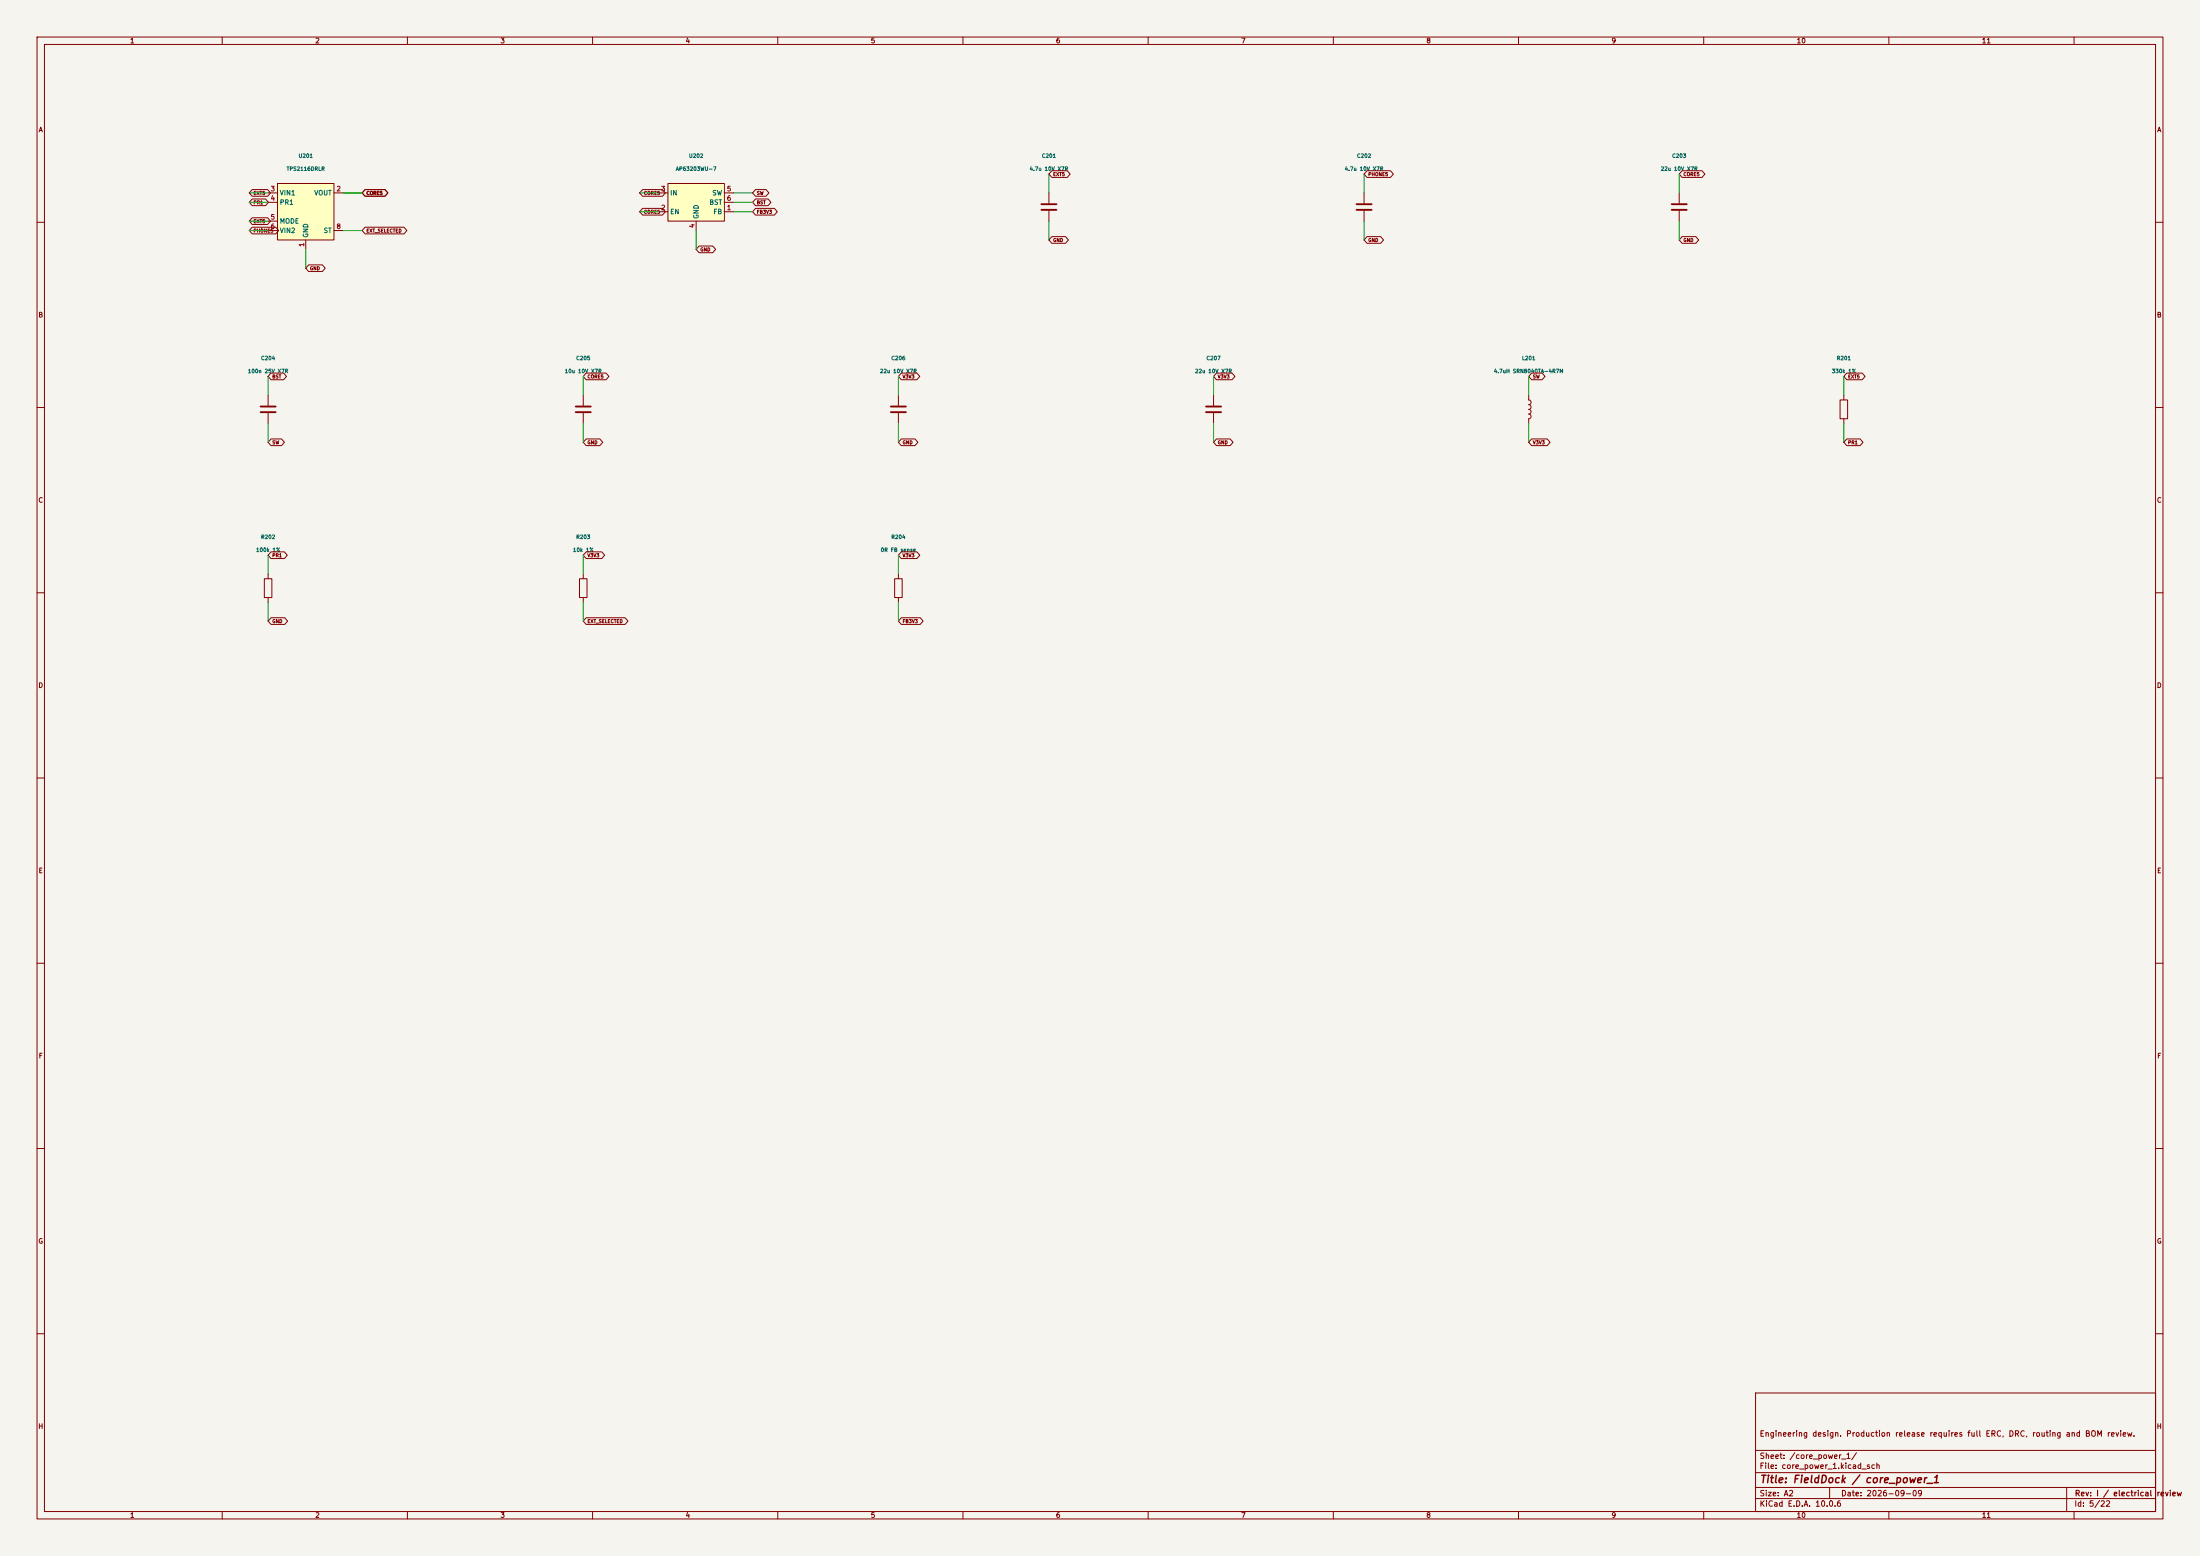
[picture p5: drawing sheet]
(kicad_sch
(version 20250114)
(generator "eeschema")
(paper "A2")
(title_block (title "FieldDock / core_power_1") (date "2026-09-09") (rev "I / electrical review") (comment 1 "Engineering design. Production release requires full ERC, DRC, routing and BOM review."))
(lib_symbols (symbol "Power_Management:TPS2116DRL" (exclude_from_sim no) (in_bom yes) (on_board yes) (property "Reference" "U" (at -7.874 9.144 0) (effects (font (size 1.27 1.27)) (justify left))) (property "Value" "TPS2116DRL" (at 0.508 -8.89 0) (effects (font (size 1.27 1.27)) (justify left))) (property "Footprint" "Package_TO_SOT_SMD:SOT-583-8" (at 0 -22.352 0) (hide yes) (effects (font (size 1.27 1.27)))) (property "Datasheet" "https://www.ti.com/lit/ds/symlink/tps2116.pdf" (at 0 1.27 0) (hide yes) (effects (font (size 1.27 1.27)))) (property "Description" "2 Channnels Power Mux with Manual and Priority Switchover, 1.6-5.5V Input Voltage, 2.5A Output Current, Ron 40 mOhm, SOT-583-8" (at 0 -1.016 0) (hide yes) (effects (font (size 1.27 1.27)))) (property "ki_keywords" "Texas-Instruments power-mux switchover" (at 0 0 0) (hide yes) (effects (font (size 1.27 1.27)))) (property "ki_fp_filters" "SOT?5?3*" (at 0 0 0) (hide yes) (effects (font (size 1.27 1.27)))) (symbol "TPS2116DRL_0_1" (rectangle (start -7.62 7.62) (end 7.62 -7.62) (stroke (width 0.254) (type default)) (fill (type background)))) (symbol "TPS2116DRL_1_0" (pin power_out line (at 10.16 5.08 180) (length 2.54) (hide yes) (name "VOUT" (effects (font (size 1.27 1.27)))) (number "7" (effects (font (size 1.27 1.27)))))) (symbol "TPS2116DRL_1_1" (pin power_in line (at 0 -10.16 90) (length 2.54) (name "GND" (effects (font (size 1.27 1.27)))) (number "1" (effects (font (size 1.27 1.27))))) (pin power_out line (at 10.16 5.08 180) (length 2.54) (name "VOUT" (effects (font (size 1.27 1.27)))) (number "2" (effects (font (size 1.27 1.27))))) (pin power_in line (at -10.16 5.08 0) (length 2.54) (name "VIN1" (effects (font (size 1.27 1.27)))) (number "3" (effects (font (size 1.27 1.27))))) (pin input line (at -10.16 2.54 0) (length 2.54) (name "PR1" (effects (font (size 1.27 1.27)))) (number "4" (effects (font (size 1.27 1.27))))) (pin input line (at -10.16 -2.54 0) (length 2.54) (name "MODE" (effects (font (size 1.27 1.27)))) (number "5" (effects (font (size 1.27 1.27))))) (pin power_in line (at -10.16 -5.08 0) (length 2.54) (name "VIN2" (effects (font (size 1.27 1.27)))) (number "6" (effects (font (size 1.27 1.27))))) (pin open_collector line (at 10.16 -5.08 180) (length 2.54) (name "ST" (effects (font (size 1.27 1.27)))) (number "8" (effects (font (size 1.27 1.27)))))) (embedded_fonts no)) (symbol "Regulator_Switching:AP63203WU" (exclude_from_sim no) (in_bom yes) (on_board yes) (symbol "AP63203WU_0_1" (rectangle (start -7.62 5.08) (end 7.62 -5.08) (stroke (width 0.254) (type default)) (fill (type background)))) (symbol "AP63203WU_1_1" (pin input line (at 10.16 -2.54 180) (length 2.54) (name "FB" (effects (font (size 1.27 1.27)))) (number "1" (effects (font (size 1.27 1.27))))) (pin input line (at -10.16 -2.54 0) (length 2.54) (name "EN" (effects (font (size 1.27 1.27)))) (number "2" (effects (font (size 1.27 1.27))))) (pin power_in line (at -10.16 2.54 0) (length 2.54) (name "IN" (effects (font (size 1.27 1.27)))) (number "3" (effects (font (size 1.27 1.27))))) (pin power_in line (at 0 -7.62 90) (length 2.54) (name "GND" (effects (font (size 1.27 1.27)))) (number "4" (effects (font (size 1.27 1.27))))) (pin output line (at 10.16 2.54 180) (length 2.54) (name "SW" (effects (font (size 1.27 1.27)))) (number "5" (effects (font (size 1.27 1.27))))) (pin passive line (at 10.16 0 180) (length 2.54) (name "BST" (effects (font (size 1.27 1.27)))) (number "6" (effects (font (size 1.27 1.27)))))) (embedded_fonts no) (property "Reference" "U" (at -7.62 6.35 0) (effects (font (size 1.27 1.27)))) (property "Value" "AP63203WU" (at 2.54 6.35 0) (effects (font (size 1.27 1.27)))) (property "Footprint" "Package_TO_SOT_SMD:TSOT-23-6" (at 0 -22.86 0) (hide yes) (effects (font (size 1.27 1.27)))) (property "Datasheet" "https://www.diodes.com/assets/Datasheets/AP63200-AP63201-AP63203-AP63205.pdf" (at 0 0 0) (hide yes) (effects (font (size 1.27 1.27)))) (property "Description" "2A, 1.1MHz Buck DC/DC Converter, fixed 3.3V output voltage, TSOT-23-6" (at 0 0 0) (hide yes) (effects (font (size 1.27 1.27)))) (property "ki_keywords" "2A Buck DC/DC" (at 0 0 0) (hide yes) (effects (font (size 1.27 1.27)))) (property "ki_fp_filters" "TSOT?23*" (at 0 0 0) (hide yes) (effects (font (size 1.27 1.27))))) (symbol "Device:C" (pin_numbers (hide yes)) (pin_names (offset 0.254)) (exclude_from_sim no) (in_bom yes) (on_board yes) (property "Reference" "C" (at 0.635 2.54 0) (effects (font (size 1.27 1.27)) (justify left))) (property "Value" "C" (at 0.635 -2.54 0) (effects (font (size 1.27 1.27)) (justify left))) (property "Footprint" "" (at 0.9652 -3.81 0) (hide yes) (effects (font (size 1.27 1.27)))) (property "Datasheet" "" (at 0 0 0) (hide yes) (effects (font (size 1.27 1.27)))) (property "Description" "Unpolarized capacitor" (at 0 0 0) (hide yes) (effects (font (size 1.27 1.27)))) (property "ki_keywords" "cap capacitor" (at 0 0 0) (hide yes) (effects (font (size 1.27 1.27)))) (property "ki_fp_filters" "C_*" (at 0 0 0) (hide yes) (effects (font (size 1.27 1.27)))) (symbol "C_0_1" (polyline (pts (xy -2.032 0.762) (xy 2.032 0.762)) (stroke (width 0.508) (type default)) (fill (type none))) (polyline (pts (xy -2.032 -0.762) (xy 2.032 -0.762)) (stroke (width 0.508) (type default)) (fill (type none)))) (symbol "C_1_1" (pin passive line (at 0 3.81 270) (length 2.794) (name "" (effects (font (size 1.27 1.27)))) (number "1" (effects (font (size 1.27 1.27))))) (pin passive line (at 0 -3.81 90) (length 2.794) (name "" (effects (font (size 1.27 1.27)))) (number "2" (effects (font (size 1.27 1.27)))))) (embedded_fonts no)) (symbol "Device:L" (pin_numbers (hide yes)) (pin_names (offset 1.016) (hide yes)) (exclude_from_sim no) (in_bom yes) (on_board yes) (property "Reference" "L" (at -1.27 0 90) (effects (font (size 1.27 1.27)))) (property "Value" "L" (at 1.905 0 90) (effects (font (size 1.27 1.27)))) (property "Footprint" "" (at 0 0 0) (hide yes) (effects (font (size 1.27 1.27)))) (property "Datasheet" "" (at 0 0 0) (hide yes) (effects (font (size 1.27 1.27)))) (property "Description" "Inductor" (at 0 0 0) (hide yes) (effects (font (size 1.27 1.27)))) (property "ki_keywords" "inductor choke coil reactor magnetic" (at 0 0 0) (hide yes) (effects (font (size 1.27 1.27)))) (property "ki_fp_filters" "Choke_* *Coil* Inductor_* L_*" (at 0 0 0) (hide yes) (effects (font (size 1.27 1.27)))) (symbol "L_0_1" (arc (start 0 2.54) (mid 0.6323 1.905) (end 0 1.27) (stroke (width 0) (type default)) (fill (type none))) (arc (start 0 1.27) (mid 0.6323 0.635) (end 0 0) (stroke (width 0) (type default)) (fill (type none))) (arc (start 0 0) (mid 0.6323 -0.635) (end 0 -1.27) (stroke (width 0) (type default)) (fill (type none))) (arc (start 0 -1.27) (mid 0.6323 -1.905) (end 0 -2.54) (stroke (width 0) (type default)) (fill (type none)))) (symbol "L_1_1" (pin passive line (at 0 3.81 270) (length 1.27) (name "1" (effects (font (size 1.27 1.27)))) (number "1" (effects (font (size 1.27 1.27))))) (pin passive line (at 0 -3.81 90) (length 1.27) (name "2" (effects (font (size 1.27 1.27)))) (number "2" (effects (font (size 1.27 1.27)))))) (embedded_fonts no)) (symbol "Device:R" (pin_numbers (hide yes)) (pin_names (offset 0)) (exclude_from_sim no) (in_bom yes) (on_board yes) (property "Reference" "R" (at 2.032 0 90) (effects (font (size 1.27 1.27)))) (property "Value" "R" (at 0 0 90) (effects (font (size 1.27 1.27)))) (property "Footprint" "" (at -1.778 0 90) (hide yes) (effects (font (size 1.27 1.27)))) (property "Datasheet" "" (at 0 0 0) (hide yes) (effects (font (size 1.27 1.27)))) (property "Description" "Resistor" (at 0 0 0) (hide yes) (effects (font (size 1.27 1.27)))) (property "ki_keywords" "R res resistor" (at 0 0 0) (hide yes) (effects (font (size 1.27 1.27)))) (property "ki_fp_filters" "R_*" (at 0 0 0) (hide yes) (effects (font (size 1.27 1.27)))) (symbol "R_0_1" (rectangle (start -1.016 -2.54) (end 1.016 2.54) (stroke (width 0.254) (type default)) (fill (type none)))) (symbol "R_1_1" (pin passive line (at 0 3.81 270) (length 1.27) (name "" (effects (font (size 1.27 1.27)))) (number "1" (effects (font (size 1.27 1.27))))) (pin passive line (at 0 -3.81 90) (length 1.27) (name "" (effects (font (size 1.27 1.27)))) (number "2" (effects (font (size 1.27 1.27)))))) (embedded_fonts no)))
(symbol (lib_id "Power_Management:TPS2116DRL") (at 82.55 57.15 0) (unit 1) (in_bom yes) (on_board yes) (dnp no) (property "Reference" "U201" (at 82.55 42.07 0) (effects (font (size 1.0 1.0)))) (property "Value" "TPS2116DRLR" (at 82.55 45.57 0) (effects (font (size 1.0 1.0)))) (property "Footprint" "Package_TO_SOT_SMD:SOT-583-8" (at 82.55 57.15 0) (effects (font (size 1.0 1.0)) (hide yes))) (pin "7") (pin "1") (pin "2") (pin "3") (pin "4") (pin "5") (pin "6") (pin "8"))
(wire (pts (xy 92.71 52.07) (xy 97.79 52.07)) (stroke (width 0) (type default)))
(global_label "CORE5" (shape bidirectional) (at 97.79 52.07 0) (effects (font (size .9 .9)) (justify left)) (property "Intersheetrefs" "${INTERSHEET_REFS}" (at 97.79 52.07 0) (effects (font (size .9 .9)) (hide yes))))
(wire (pts (xy 82.55 67.31) (xy 82.55 72.39)) (stroke (width 0) (type default)))
(global_label "GND" (shape bidirectional) (at 82.55 72.39 0) (effects (font (size .9 .9)) (justify left)) (property "Intersheetrefs" "${INTERSHEET_REFS}" (at 82.55 72.39 0) (effects (font (size .9 .9)) (hide yes))))
(wire (pts (xy 92.71 52.07) (xy 97.79 52.07)) (stroke (width 0) (type default)))
(global_label "CORE5" (shape bidirectional) (at 97.79 52.07 0) (effects (font (size .9 .9)) (justify left)) (property "Intersheetrefs" "${INTERSHEET_REFS}" (at 97.79 52.07 0) (effects (font (size .9 .9)) (hide yes))))
(wire (pts (xy 72.39 52.07) (xy 67.31 52.07)) (stroke (width 0) (type default)))
(global_label "EXT5" (shape bidirectional) (at 67.31 52.07 180) (effects (font (size .9 .9)) (justify left)) (property "Intersheetrefs" "${INTERSHEET_REFS}" (at 67.31 52.07 180) (effects (font (size .9 .9)) (hide yes))))
(wire (pts (xy 72.39 54.61) (xy 67.31 54.61)) (stroke (width 0) (type default)))
(global_label "PR1" (shape bidirectional) (at 67.31 54.61 180) (effects (font (size .9 .9)) (justify left)) (property "Intersheetrefs" "${INTERSHEET_REFS}" (at 67.31 54.61 180) (effects (font (size .9 .9)) (hide yes))))
(wire (pts (xy 72.39 59.69) (xy 67.31 59.69)) (stroke (width 0) (type default)))
(global_label "EXT5" (shape bidirectional) (at 67.31 59.69 180) (effects (font (size .9 .9)) (justify left)) (property "Intersheetrefs" "${INTERSHEET_REFS}" (at 67.31 59.69 180) (effects (font (size .9 .9)) (hide yes))))
(wire (pts (xy 72.39 62.23) (xy 67.31 62.23)) (stroke (width 0) (type default)))
(global_label "PHONE5" (shape bidirectional) (at 67.31 62.23 180) (effects (font (size .9 .9)) (justify left)) (property "Intersheetrefs" "${INTERSHEET_REFS}" (at 67.31 62.23 180) (effects (font (size .9 .9)) (hide yes))))
(wire (pts (xy 92.71 62.23) (xy 97.79 62.23)) (stroke (width 0) (type default)))
(global_label "EXT_SELECTED" (shape bidirectional) (at 97.79 62.23 0) (effects (font (size .9 .9)) (justify left)) (property "Intersheetrefs" "${INTERSHEET_REFS}" (at 97.79 62.23 0) (effects (font (size .9 .9)) (hide yes))))
(symbol (lib_id "Regulator_Switching:AP63203WU") (at 187.96 54.61 0) (unit 1) (in_bom yes) (on_board yes) (dnp no) (property "Reference" "U202" (at 187.96 42.07 0) (effects (font (size 1.0 1.0)))) (property "Value" "AP63203WU-7" (at 187.96 45.57 0) (effects (font (size 1.0 1.0)))) (property "Footprint" "Package_TO_SOT_SMD:TSOT-23-6" (at 187.96 54.61 0) (effects (font (size 1.0 1.0)) (hide yes))) (pin "1") (pin "2") (pin "3") (pin "4") (pin "5") (pin "6"))
(wire (pts (xy 198.12 57.15) (xy 203.2 57.15)) (stroke (width 0) (type default)))
(global_label "FB3V3" (shape bidirectional) (at 203.2 57.15 0) (effects (font (size .9 .9)) (justify left)) (property "Intersheetrefs" "${INTERSHEET_REFS}" (at 203.2 57.15 0) (effects (font (size .9 .9)) (hide yes))))
(wire (pts (xy 177.8 57.15) (xy 172.72 57.15)) (stroke (width 0) (type default)))
(global_label "CORE5" (shape bidirectional) (at 172.72 57.15 180) (effects (font (size .9 .9)) (justify left)) (property "Intersheetrefs" "${INTERSHEET_REFS}" (at 172.72 57.15 180) (effects (font (size .9 .9)) (hide yes))))
(wire (pts (xy 177.8 52.07) (xy 172.72 52.07)) (stroke (width 0) (type default)))
(global_label "CORE5" (shape bidirectional) (at 172.72 52.07 180) (effects (font (size .9 .9)) (justify left)) (property "Intersheetrefs" "${INTERSHEET_REFS}" (at 172.72 52.07 180) (effects (font (size .9 .9)) (hide yes))))
(wire (pts (xy 187.96 62.23) (xy 187.96 67.31)) (stroke (width 0) (type default)))
(global_label "GND" (shape bidirectional) (at 187.96 67.31 0) (effects (font (size .9 .9)) (justify left)) (property "Intersheetrefs" "${INTERSHEET_REFS}" (at 187.96 67.31 0) (effects (font (size .9 .9)) (hide yes))))
(wire (pts (xy 198.12 52.07) (xy 203.2 52.07)) (stroke (width 0) (type default)))
(global_label "SW" (shape bidirectional) (at 203.2 52.07 0) (effects (font (size .9 .9)) (justify left)) (property "Intersheetrefs" "${INTERSHEET_REFS}" (at 203.2 52.07 0) (effects (font (size .9 .9)) (hide yes))))
(wire (pts (xy 198.12 54.61) (xy 203.2 54.61)) (stroke (width 0) (type default)))
(global_label "BST" (shape bidirectional) (at 203.2 54.61 0) (effects (font (size .9 .9)) (justify left)) (property "Intersheetrefs" "${INTERSHEET_REFS}" (at 203.2 54.61 0) (effects (font (size .9 .9)) (hide yes))))
(symbol (lib_id "Device:C") (at 283.21 55.88 0) (unit 1) (in_bom yes) (on_board yes) (dnp no) (property "Reference" "C201" (at 283.21 42.07 0) (effects (font (size 1.0 1.0)))) (property "Value" "4.7u 10V X7R" (at 283.21 45.57 0) (effects (font (size 1.0 1.0)))) (property "Footprint" "Capacitor_SMD:C_0805_2012Metric" (at 283.21 55.88 0) (effects (font (size 1.0 1.0)) (hide yes))) (pin "1") (pin "2"))
(wire (pts (xy 283.21 52.07) (xy 283.21 46.99)) (stroke (width 0) (type default)))
(global_label "EXT5" (shape bidirectional) (at 283.21 46.99 0) (effects (font (size .9 .9)) (justify left)) (property "Intersheetrefs" "${INTERSHEET_REFS}" (at 283.21 46.99 0) (effects (font (size .9 .9)) (hide yes))))
(wire (pts (xy 283.21 59.69) (xy 283.21 64.77)) (stroke (width 0) (type default)))
(global_label "GND" (shape bidirectional) (at 283.21 64.77 0) (effects (font (size .9 .9)) (justify left)) (property "Intersheetrefs" "${INTERSHEET_REFS}" (at 283.21 64.77 0) (effects (font (size .9 .9)) (hide yes))))
(symbol (lib_id "Device:C") (at 368.3 55.88 0) (unit 1) (in_bom yes) (on_board yes) (dnp no) (property "Reference" "C202" (at 368.3 42.07 0) (effects (font (size 1.0 1.0)))) (property "Value" "4.7u 10V X7R" (at 368.3 45.57 0) (effects (font (size 1.0 1.0)))) (property "Footprint" "Capacitor_SMD:C_0805_2012Metric" (at 368.3 55.88 0) (effects (font (size 1.0 1.0)) (hide yes))) (pin "1") (pin "2"))
(wire (pts (xy 368.3 52.07) (xy 368.3 46.99)) (stroke (width 0) (type default)))
(global_label "PHONE5" (shape bidirectional) (at 368.3 46.99 0) (effects (font (size .9 .9)) (justify left)) (property "Intersheetrefs" "${INTERSHEET_REFS}" (at 368.3 46.99 0) (effects (font (size .9 .9)) (hide yes))))
(wire (pts (xy 368.3 59.69) (xy 368.3 64.77)) (stroke (width 0) (type default)))
(global_label "GND" (shape bidirectional) (at 368.3 64.77 0) (effects (font (size .9 .9)) (justify left)) (property "Intersheetrefs" "${INTERSHEET_REFS}" (at 368.3 64.77 0) (effects (font (size .9 .9)) (hide yes))))
(symbol (lib_id "Device:C") (at 453.39 55.88 0) (unit 1) (in_bom yes) (on_board yes) (dnp no) (property "Reference" "C203" (at 453.39 42.07 0) (effects (font (size 1.0 1.0)))) (property "Value" "22u 10V X7R" (at 453.39 45.57 0) (effects (font (size 1.0 1.0)))) (property "Footprint" "Capacitor_SMD:C_1206_3216Metric" (at 453.39 55.88 0) (effects (font (size 1.0 1.0)) (hide yes))) (pin "1") (pin "2"))
(wire (pts (xy 453.39 52.07) (xy 453.39 46.99)) (stroke (width 0) (type default)))
(global_label "CORE5" (shape bidirectional) (at 453.39 46.99 0) (effects (font (size .9 .9)) (justify left)) (property "Intersheetrefs" "${INTERSHEET_REFS}" (at 453.39 46.99 0) (effects (font (size .9 .9)) (hide yes))))
(wire (pts (xy 453.39 59.69) (xy 453.39 64.77)) (stroke (width 0) (type default)))
(global_label "GND" (shape bidirectional) (at 453.39 64.77 0) (effects (font (size .9 .9)) (justify left)) (property "Intersheetrefs" "${INTERSHEET_REFS}" (at 453.39 64.77 0) (effects (font (size .9 .9)) (hide yes))))
(symbol (lib_id "Device:C") (at 72.39 110.49 0) (unit 1) (in_bom yes) (on_board yes) (dnp no) (property "Reference" "C204" (at 72.39 96.67999999999999 0) (effects (font (size 1.0 1.0)))) (property "Value" "100n 25V X7R" (at 72.39 100.17999999999999 0) (effects (font (size 1.0 1.0)))) (property "Footprint" "Capacitor_SMD:C_0402_1005Metric" (at 72.39 110.49 0) (effects (font (size 1.0 1.0)) (hide yes))) (pin "1") (pin "2"))
(wire (pts (xy 72.39 106.68) (xy 72.39 101.6)) (stroke (width 0) (type default)))
(global_label "BST" (shape bidirectional) (at 72.39 101.6 0) (effects (font (size .9 .9)) (justify left)) (property "Intersheetrefs" "${INTERSHEET_REFS}" (at 72.39 101.6 0) (effects (font (size .9 .9)) (hide yes))))
(wire (pts (xy 72.39 114.3) (xy 72.39 119.38)) (stroke (width 0) (type default)))
(global_label "SW" (shape bidirectional) (at 72.39 119.38 0) (effects (font (size .9 .9)) (justify left)) (property "Intersheetrefs" "${INTERSHEET_REFS}" (at 72.39 119.38 0) (effects (font (size .9 .9)) (hide yes))))
(symbol (lib_id "Device:C") (at 157.48 110.49 0) (unit 1) (in_bom yes) (on_board yes) (dnp no) (property "Reference" "C205" (at 157.48 96.67999999999999 0) (effects (font (size 1.0 1.0)))) (property "Value" "10u 10V X7R" (at 157.48 100.17999999999999 0) (effects (font (size 1.0 1.0)))) (property "Footprint" "Capacitor_SMD:C_0805_2012Metric" (at 157.48 110.49 0) (effects (font (size 1.0 1.0)) (hide yes))) (pin "1") (pin "2"))
(wire (pts (xy 157.48 106.68) (xy 157.48 101.6)) (stroke (width 0) (type default)))
(global_label "CORE5" (shape bidirectional) (at 157.48 101.6 0) (effects (font (size .9 .9)) (justify left)) (property "Intersheetrefs" "${INTERSHEET_REFS}" (at 157.48 101.6 0) (effects (font (size .9 .9)) (hide yes))))
(wire (pts (xy 157.48 114.3) (xy 157.48 119.38)) (stroke (width 0) (type default)))
(global_label "GND" (shape bidirectional) (at 157.48 119.38 0) (effects (font (size .9 .9)) (justify left)) (property "Intersheetrefs" "${INTERSHEET_REFS}" (at 157.48 119.38 0) (effects (font (size .9 .9)) (hide yes))))
(symbol (lib_id "Device:C") (at 242.57 110.49 0) (unit 1) (in_bom yes) (on_board yes) (dnp no) (property "Reference" "C206" (at 242.57 96.67999999999999 0) (effects (font (size 1.0 1.0)))) (property "Value" "22u 10V X7R" (at 242.57 100.17999999999999 0) (effects (font (size 1.0 1.0)))) (property "Footprint" "Capacitor_SMD:C_1206_3216Metric" (at 242.57 110.49 0) (effects (font (size 1.0 1.0)) (hide yes))) (pin "1") (pin "2"))
(wire (pts (xy 242.57 106.68) (xy 242.57 101.6)) (stroke (width 0) (type default)))
(global_label "V3V3" (shape bidirectional) (at 242.57 101.6 0) (effects (font (size .9 .9)) (justify left)) (property "Intersheetrefs" "${INTERSHEET_REFS}" (at 242.57 101.6 0) (effects (font (size .9 .9)) (hide yes))))
(wire (pts (xy 242.57 114.3) (xy 242.57 119.38)) (stroke (width 0) (type default)))
(global_label "GND" (shape bidirectional) (at 242.57 119.38 0) (effects (font (size .9 .9)) (justify left)) (property "Intersheetrefs" "${INTERSHEET_REFS}" (at 242.57 119.38 0) (effects (font (size .9 .9)) (hide yes))))
(symbol (lib_id "Device:C") (at 327.66 110.49 0) (unit 1) (in_bom yes) (on_board yes) (dnp no) (property "Reference" "C207" (at 327.66 96.67999999999999 0) (effects (font (size 1.0 1.0)))) (property "Value" "22u 10V X7R" (at 327.66 100.17999999999999 0) (effects (font (size 1.0 1.0)))) (property "Footprint" "Capacitor_SMD:C_1206_3216Metric" (at 327.66 110.49 0) (effects (font (size 1.0 1.0)) (hide yes))) (pin "1") (pin "2"))
(wire (pts (xy 327.66 106.68) (xy 327.66 101.6)) (stroke (width 0) (type default)))
(global_label "V3V3" (shape bidirectional) (at 327.66 101.6 0) (effects (font (size .9 .9)) (justify left)) (property "Intersheetrefs" "${INTERSHEET_REFS}" (at 327.66 101.6 0) (effects (font (size .9 .9)) (hide yes))))
(wire (pts (xy 327.66 114.3) (xy 327.66 119.38)) (stroke (width 0) (type default)))
(global_label "GND" (shape bidirectional) (at 327.66 119.38 0) (effects (font (size .9 .9)) (justify left)) (property "Intersheetrefs" "${INTERSHEET_REFS}" (at 327.66 119.38 0) (effects (font (size .9 .9)) (hide yes))))
(symbol (lib_id "Device:L") (at 412.75 110.49 0) (unit 1) (in_bom yes) (on_board yes) (dnp no) (property "Reference" "L201" (at 412.75 96.67999999999999 0) (effects (font (size 1.0 1.0)))) (property "Value" "4.7uH SRN8040TA-4R7M" (at 412.75 100.17999999999999 0) (effects (font (size 1.0 1.0)))) (property "Footprint" "Inductor_SMD:L_Bourns_SRN8040TA" (at 412.75 110.49 0) (effects (font (size 1.0 1.0)) (hide yes))) (pin "1") (pin "2"))
(wire (pts (xy 412.75 106.68) (xy 412.75 101.6)) (stroke (width 0) (type default)))
(global_label "SW" (shape bidirectional) (at 412.75 101.6 0) (effects (font (size .9 .9)) (justify left)) (property "Intersheetrefs" "${INTERSHEET_REFS}" (at 412.75 101.6 0) (effects (font (size .9 .9)) (hide yes))))
(wire (pts (xy 412.75 114.3) (xy 412.75 119.38)) (stroke (width 0) (type default)))
(global_label "V3V3" (shape bidirectional) (at 412.75 119.38 0) (effects (font (size .9 .9)) (justify left)) (property "Intersheetrefs" "${INTERSHEET_REFS}" (at 412.75 119.38 0) (effects (font (size .9 .9)) (hide yes))))
(symbol (lib_id "Device:R") (at 497.84 110.49 0) (unit 1) (in_bom yes) (on_board yes) (dnp no) (property "Reference" "R201" (at 497.84 96.67999999999999 0) (effects (font (size 1.0 1.0)))) (property "Value" "330k 1%" (at 497.84 100.17999999999999 0) (effects (font (size 1.0 1.0)))) (property "Footprint" "Resistor_SMD:R_0603_1608Metric" (at 497.84 110.49 0) (effects (font (size 1.0 1.0)) (hide yes))) (pin "1") (pin "2"))
(wire (pts (xy 497.84 106.68) (xy 497.84 101.6)) (stroke (width 0) (type default)))
(global_label "EXT5" (shape bidirectional) (at 497.84 101.6 0) (effects (font (size .9 .9)) (justify left)) (property "Intersheetrefs" "${INTERSHEET_REFS}" (at 497.84 101.6 0) (effects (font (size .9 .9)) (hide yes))))
(wire (pts (xy 497.84 114.3) (xy 497.84 119.38)) (stroke (width 0) (type default)))
(global_label "PR1" (shape bidirectional) (at 497.84 119.38 0) (effects (font (size .9 .9)) (justify left)) (property "Intersheetrefs" "${INTERSHEET_REFS}" (at 497.84 119.38 0) (effects (font (size .9 .9)) (hide yes))))
(symbol (lib_id "Device:R") (at 72.39 158.75 0) (unit 1) (in_bom yes) (on_board yes) (dnp no) (property "Reference" "R202" (at 72.39 144.94 0) (effects (font (size 1.0 1.0)))) (property "Value" "100k 1%" (at 72.39 148.44 0) (effects (font (size 1.0 1.0)))) (property "Footprint" "Resistor_SMD:R_0603_1608Metric" (at 72.39 158.75 0) (effects (font (size 1.0 1.0)) (hide yes))) (pin "1") (pin "2"))
(wire (pts (xy 72.39 154.94) (xy 72.39 149.86)) (stroke (width 0) (type default)))
(global_label "PR1" (shape bidirectional) (at 72.39 149.86 0) (effects (font (size .9 .9)) (justify left)) (property "Intersheetrefs" "${INTERSHEET_REFS}" (at 72.39 149.86 0) (effects (font (size .9 .9)) (hide yes))))
(wire (pts (xy 72.39 162.56) (xy 72.39 167.64)) (stroke (width 0) (type default)))
(global_label "GND" (shape bidirectional) (at 72.39 167.64 0) (effects (font (size .9 .9)) (justify left)) (property "Intersheetrefs" "${INTERSHEET_REFS}" (at 72.39 167.64 0) (effects (font (size .9 .9)) (hide yes))))
(symbol (lib_id "Device:R") (at 157.48 158.75 0) (unit 1) (in_bom yes) (on_board yes) (dnp no) (property "Reference" "R203" (at 157.48 144.94 0) (effects (font (size 1.0 1.0)))) (property "Value" "10k 1%" (at 157.48 148.44 0) (effects (font (size 1.0 1.0)))) (property "Footprint" "Resistor_SMD:R_0603_1608Metric" (at 157.48 158.75 0) (effects (font (size 1.0 1.0)) (hide yes))) (pin "1") (pin "2"))
(wire (pts (xy 157.48 154.94) (xy 157.48 149.86)) (stroke (width 0) (type default)))
(global_label "V3V3" (shape bidirectional) (at 157.48 149.86 0) (effects (font (size .9 .9)) (justify left)) (property "Intersheetrefs" "${INTERSHEET_REFS}" (at 157.48 149.86 0) (effects (font (size .9 .9)) (hide yes))))
(wire (pts (xy 157.48 162.56) (xy 157.48 167.64)) (stroke (width 0) (type default)))
(global_label "EXT_SELECTED" (shape bidirectional) (at 157.48 167.64 0) (effects (font (size .9 .9)) (justify left)) (property "Intersheetrefs" "${INTERSHEET_REFS}" (at 157.48 167.64 0) (effects (font (size .9 .9)) (hide yes))))
(symbol (lib_id "Device:R") (at 242.57 158.75 0) (unit 1) (in_bom yes) (on_board yes) (dnp no) (property "Reference" "R204" (at 242.57 144.94 0) (effects (font (size 1.0 1.0)))) (property "Value" "0R FB sense" (at 242.57 148.44 0) (effects (font (size 1.0 1.0)))) (property "Footprint" "Resistor_SMD:R_0603_1608Metric" (at 242.57 158.75 0) (effects (font (size 1.0 1.0)) (hide yes))) (pin "1") (pin "2"))
(wire (pts (xy 242.57 154.94) (xy 242.57 149.86)) (stroke (width 0) (type default)))
(global_label "V3V3" (shape bidirectional) (at 242.57 149.86 0) (effects (font (size .9 .9)) (justify left)) (property "Intersheetrefs" "${INTERSHEET_REFS}" (at 242.57 149.86 0) (effects (font (size .9 .9)) (hide yes))))
(wire (pts (xy 242.57 162.56) (xy 242.57 167.64)) (stroke (width 0) (type default)))
(global_label "FB3V3" (shape bidirectional) (at 242.57 167.64 0) (effects (font (size .9 .9)) (justify left)) (property "Intersheetrefs" "${INTERSHEET_REFS}" (at 242.57 167.64 0) (effects (font (size .9 .9)) (hide yes))))
(embedded_fonts no))
